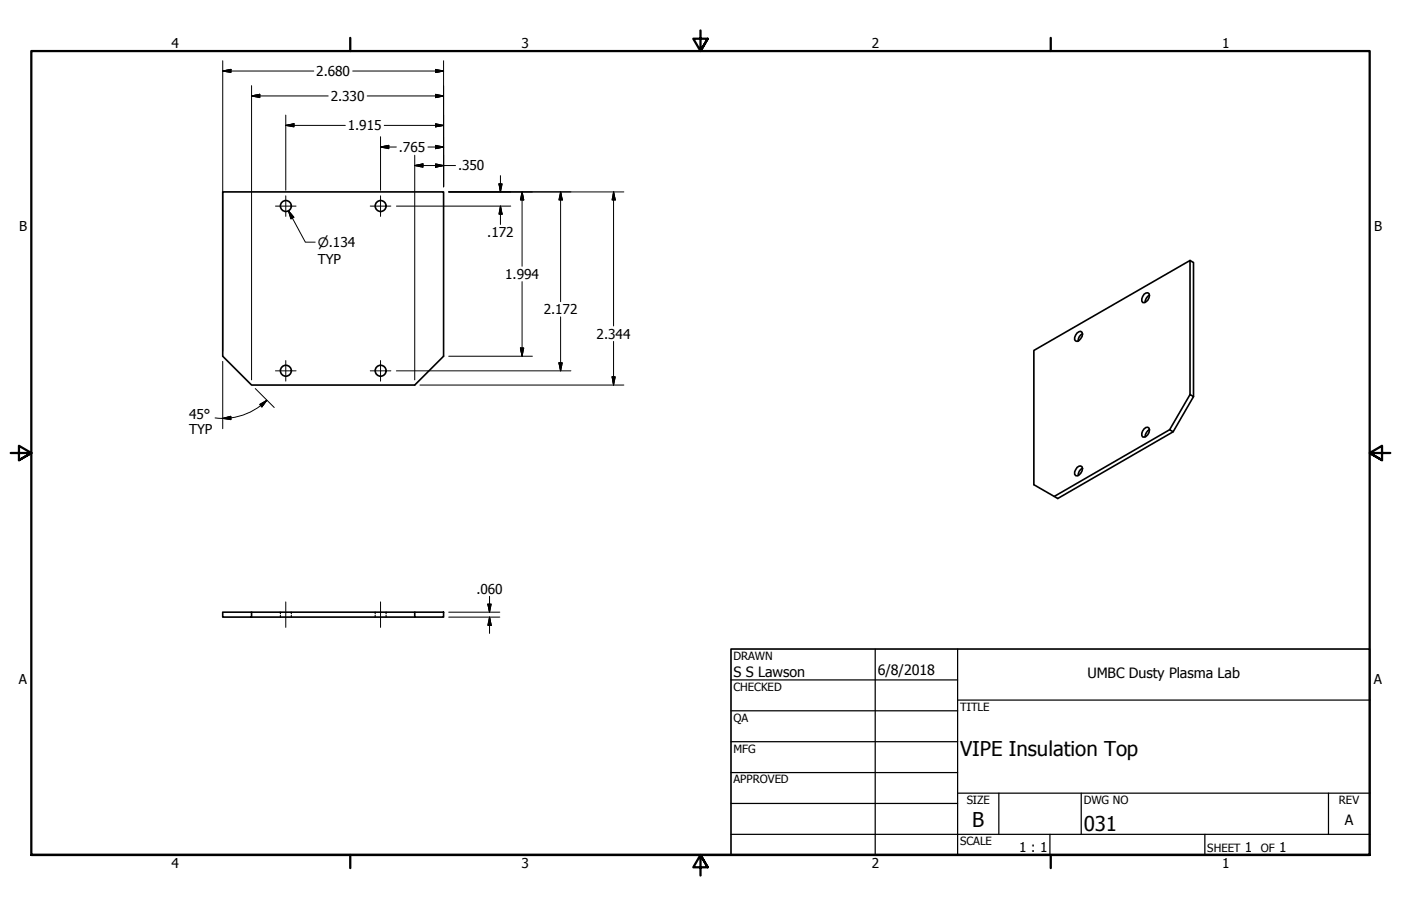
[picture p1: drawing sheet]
<svg xmlns="http://www.w3.org/2000/svg" width="432mm" height="279mm" viewBox="0 0 432 279" stroke-linecap="round" stroke-linejoin="round" font-family="sans-serif">
<!-- layer: Visible (ANSI) -->
<g fill="none" stroke="#000" stroke-width=".51">
<path d="M68.6 59.2h68.1v50.7l-8.9 8.8h-50.3l-8.9-8.8zM352.6 90.7l.6-.3 .6-.1 .3 .3a2.04 2.04 0 0 1-1.9 2.7 2.04 2.04 0 0 1 .4-2.6zM354.3 91a2.72 2.72 0 0 0-1.4 2.3M366.8 80.3l1.1 .7v41.3M332 102.7l1.1-.5 .4 .3a2.25 2.25 0 0 1-1.5 2.8l-.5-.1a1.78 1.78 0 0 1 .5-2.5zM333.6 102.9a2.4 2.4 0 0 0-1.3 2.3M352.6 132.3l.6-.5h.6a1.48 1.48 0 0 1 0 2.2l-.6 .6-1 .1a1.95 1.95 0 0 1 .4-2.4zM354.3 132.5a2.72 2.72 0 0 0-1.4 2.2M360.5 132.5l-35.6 20.6M366.8 121.7l1.1 .6-6.3 10.9-1.1-.7zM366.8 121.7v-41.4l-48.2 27.8v41.4l7.4 4.2 35.6-20.5M332 144.1l.5-.3 .6-.1 .4 .3a2.11 2.11 0 0 1-2 2.7 1.85 1.85 0 0 1 .5-2.6z"/>
<path d="M333.6 144.4a2.4 2.4 0 0 0-1.3 2.3M68.6 188.8h8.9v1.5h-8.9zM77.5 188.8h50.3M77.5 190.3h50.3M127.8 188.8h8.9v1.5h-8.9z"/>
<circle cx="88.1" cy="63.5" r="1.68"/>
<circle cx="117.3" cy="63.5" r="1.68"/>
<circle cx="88.1" cy="114.3" r="1.68"/>
<circle cx="117.3" cy="114.3" r="1.68"/>
</g>
<!-- layer: Hidden (ANSI) -->
<path d="M86.4 188.8v.5M86.4 189.8v.5M89.8 188.8v.5M89.8 189.8v.5M115.6 188.8v.5M115.6 189.8v.5M119 188.8v.5M119 189.8v.5" fill="none" stroke="#000" stroke-width=".38"/>
<!-- layer: Border (ANSI) -->
<path d="M107.9 11.7v4M215.9 9.4v6.3l-2.2-3.8h4.4l-2.2 3.8 2.2-3.8M323.8 11.7v4M3.3 139.7h6.4l-3.9-2.2v4.4l3.9-2.2-3.9 2.2M428.5 139.7h-6.4l3.9-2.2v4.4l-3.9-2.2 3.9 2.2M9.7 263.7v-248h412.4v248h-412.4h412.4M107.9 263.7v4M218.1 267.5l-2.2-3.8 2.2 3.8h-4.4l2.2-3.8v6.3M323.8 263.7v4" fill="none" stroke="#000" stroke-width=".7"/>
<!-- layer: Title (ANSI) -->
<g fill="none" stroke="#000" stroke-width=".38">
<path d="M225.3 209.7h69.8M225.3 219.2h69.8M269.7 200.2v63.5M295.1 215.9h127M295.1 200.2v63.5M225.3 228.7h69.8M225.3 238.3h69.8M225.3 257.3h196.8M225.3 247.8h69.8M295.1 244.6h127M307.8 244.6v12.7M323.6 257.3v6.4"/>
<path d="M333.2 244.6v12.7M371.3 257.3v6.4M409.4 244.6v12.7"/>
</g>
<path d="M225.3 200.2h196.8v63.5h-196.8z" fill="none" stroke="#000" stroke-width=".51"/>
<!-- layer: Dimension (ANSI) -->
<g fill="none" stroke="#000" stroke-width=".31">
<path d="M68.6 18.7v89.6M136.7 18.7v38.9M68.6 21.9l2.6-.5v1zM68.6 21.9h28.1M77.5 29.6l2.6-.5v1zM77.5 29.6h23.7M77.5 26.4v90.8M88.1 38.7l2.5-.5v.9zM88.1 38.7h18.3M88.1 35.5v23.2M108.7 21.9h28M113.2 29.6h23.5"/>
<path d="M118.4 38.7h18.3M134.2 38.2l2.5 .5-2.5 .4zM134.2 29.1l2.5 .5-2.5 .5zM134.2 21.4l2.5 .5-2.5 .5zM117.3 45.3l2.5-.5v1zM117.3 45.3h4.9M117.3 42.2v16.5M127.8 51.1l2.6-.6v1.1zM127.8 51.1h12.6M127.8 47.9v69.3M131.9 45.3h4.8M134.2 50.5l2.5 .6-2.5 .5z"/>
<path d="M134.2 44.8l2.5 .5-2.5 .5zM138.3 59.2h54M153.8 56.7h.9l-.5 2.5zM154.2 54.2v5M160.9 59.2l.5 2.5h-1zM160.9 59.2v22.9M172.8 59.2l.5 2.5h-1zM172.8 59.2v33.8M189.1 59.2l.5 2.5h-.9zM189.1 59.2v41.3M88.9 65l1.7 2-.9 .5zM88.9 65l5.2 9.7h3.1"/>
<path d="M122.2 63.6h35.2M154.2 63.6l.5 2.4h-.9zM154.2 63.6v5.6M160.9 86.9v23M172.8 97.7v16.7M68.6 111.4v20.8M78.7 119.8l5.8 5.9M122.2 114.4h53.8M129.4 118.7h62.9M138.3 109.9h25.8M160.4 107.3h1l-.5 2.6zM172.3 111.9h1l-.5 2.5z"/>
<path d="M188.7 116.2h.9l-.5 2.5zM189.1 105.3v13.4M68.6 129l2.5-.6 .1 1zM80.1 124.7l2.1-1.3-1.5 2.1zM80.4 125.1a19.2 19.2 0 0 1-12.7 3.9l-1.4-.1M82.2 123.4l-1.8 1.7M138.3 190.3h15.8M138.3 188.8h15.8M150.4 186.3h1l-.5 2.5zM150.9 190.3l.5 2.5h-1zM150.9 183.9v4.9M150.9 190.3v5"/>
</g>
<g fill="#000" stroke="#000" stroke-width=".31">
<path d="M68.6 21.9l2.6-.5zM68.6 21.9l2.6-.5v1zM77.5 29.6l2.6-.5zM77.5 29.6l2.6-.5v1zM88.1 38.7l2.5-.5zM88.1 38.7l2.5-.5v.9zM134.2 39.1l2.5-.4zM134.2 38.2l2.5 .5-2.5 .4zM134.2 30.1l2.5-.5zM134.2 29.1l2.5 .5-2.5 .5zM134.2 22.4l2.5-.5zM134.2 21.4l2.5 .5-2.5 .5z"/>
<path d="M117.3 45.3l2.5-.5zM117.3 45.3l2.5-.5v1zM127.8 51.1l2.6-.6zM127.8 51.1l2.6-.6v1.1zM134.2 51.6l2.5-.5zM134.2 50.5l2.5 .6-2.5 .5zM134.2 45.8l2.5-.5zM134.2 44.8l2.5 .5-2.5 .5zM153.8 56.7l.4 2.5zM153.8 56.7h.9l-.5 2.5zM88.9 65l1.7 2zM88.9 65l1.7 2-.9 .5z"/>
<path d="M154.2 63.6l.5 2.4zM154.2 63.6l.5 2.4h-.9zM160.9 59.2l.5 2.5zM160.9 59.2l.5 2.5h-1zM172.8 59.2l.5 2.5zM172.8 59.2l.5 2.5h-1zM189.1 59.2l.5 2.5zM189.1 59.2l.5 2.5h-.9zM160.4 107.3l.5 2.6zM160.4 107.3h1l-.5 2.6zM172.3 111.9l.5 2.5zM172.3 111.9h1l-.5 2.5z"/>
<path d="M188.7 116.2l.4 2.5zM188.7 116.2h.9l-.5 2.5zM68.6 129l2.5-.6zM68.6 129l2.5-.6 .1 1zM82.2 123.4l-1.5 2.1zM80.1 124.7l2.1-1.3-1.5 2.1zM150.4 186.3l.5 2.5zM150.4 186.3h1l-.5 2.5zM150.9 190.3l.5 2.5zM150.9 190.3l.5 2.5h-1z"/>
</g>
<!-- layer: Center Mark (ANSI) -->
<path d="M84.9 63.6h6.3M88.1 60.4v6.3M114.1 63.6h6.4M117.3 60.4v6.3M84.9 114.4h6.3M88.1 111.2v6.3M114.1 114.4h6.4M117.3 111.2v6.3" fill="none" stroke="#000" stroke-width=".31"/>
<!-- layer: Centerline (ANSI) -->
<path d="M88.1 185.6v7.9M117.3 185.6v7.9" fill="none" stroke="#000" stroke-width=".31"/>
<g font-size="6.3">
<text x="295.9" y="233.1">VIPE Insulation Top</text>
<text x="299.7" y="255.1">B</text>
<text x="334" y="256.4">031</text>
</g>
<g font-size="4.4">
<text x="226.1" y="208.9">S S Lawson</text>
<text x="270.5" y="208.2">6/8/2018</text>
<text x="335.2" y="209.2">UMBC Dusty Plasma Lab</text>
<text x="414.5" y="254.4">A</text>
</g>
<g font-size="4.2">
<text x="52.8" y="14.7">4</text>
<text x="160.8" y="14.7">3</text>
<text x="268.7" y="14.7">2</text>
<text x="376.7" y="14.7">1</text>
<text x="97.5" y="23.4">2.680</text>
<text x="101.9" y="31.1">2.330</text>
<text x="107.2" y="40.2">1.915</text>
<text x="122.9" y="46.9">.765</text>
<text x="141.2" y="52.6">.350</text>
<text x="5.9" y="71.4">B</text>
<text x="423.5" y="71.4">B</text>
<text x="150.2" y="73.1">.172</text>
<text x="97.9" y="81.5">TYP</text>
<text x="155.7" y="86">1.994</text>
<text x="167.6" y="97">2.172</text>
<text x="183.9" y="104.4">2.344</text>
<text x="58.3" y="129.3">45°</text>
<text x="58.3" y="134">TYP</text>
<text x="146.8" y="183.1">.060</text>
<text x="5.8" y="211.1">A</text>
<text x="423.4" y="211.1">A</text>
<text x="314.1" y="262.9">1 : 1</text>
<text x="383.7" y="262.8">1</text>
<text x="394.2" y="262.8">1</text>
<text x="52.8" y="267.7">4</text>
<text x="160.8" y="267.7">3</text>
<text x="268.7" y="267.7">2</text>
<text x="376.7" y="267.7">1</text>
</g>
<text font-size="4" x="97.9" y="76.1">⌀.134</text>
<g font-size="3.5">
<text x="226.1" y="203.5">DRAWN</text>
<text x="226.1" y="213">CHECKED</text>
<text x="295.9" y="219.2">TITLE</text>
<text x="226.1" y="222.6">QA</text>
<text x="226.1" y="232.1">MFG</text>
<text x="226.1" y="241.6">APPROVED</text>
<text x="297.9" y="248">SIZE</text>
<text x="334" y="248">DWG NO</text>
<text x="412.7" y="247.9">REV</text>
<text x="295.9" y="260.7">SCALE</text>
<text x="372.1" y="262.8">SHEET</text>
<text x="388.6" y="262.8">OF</text>
</g>
</svg>
